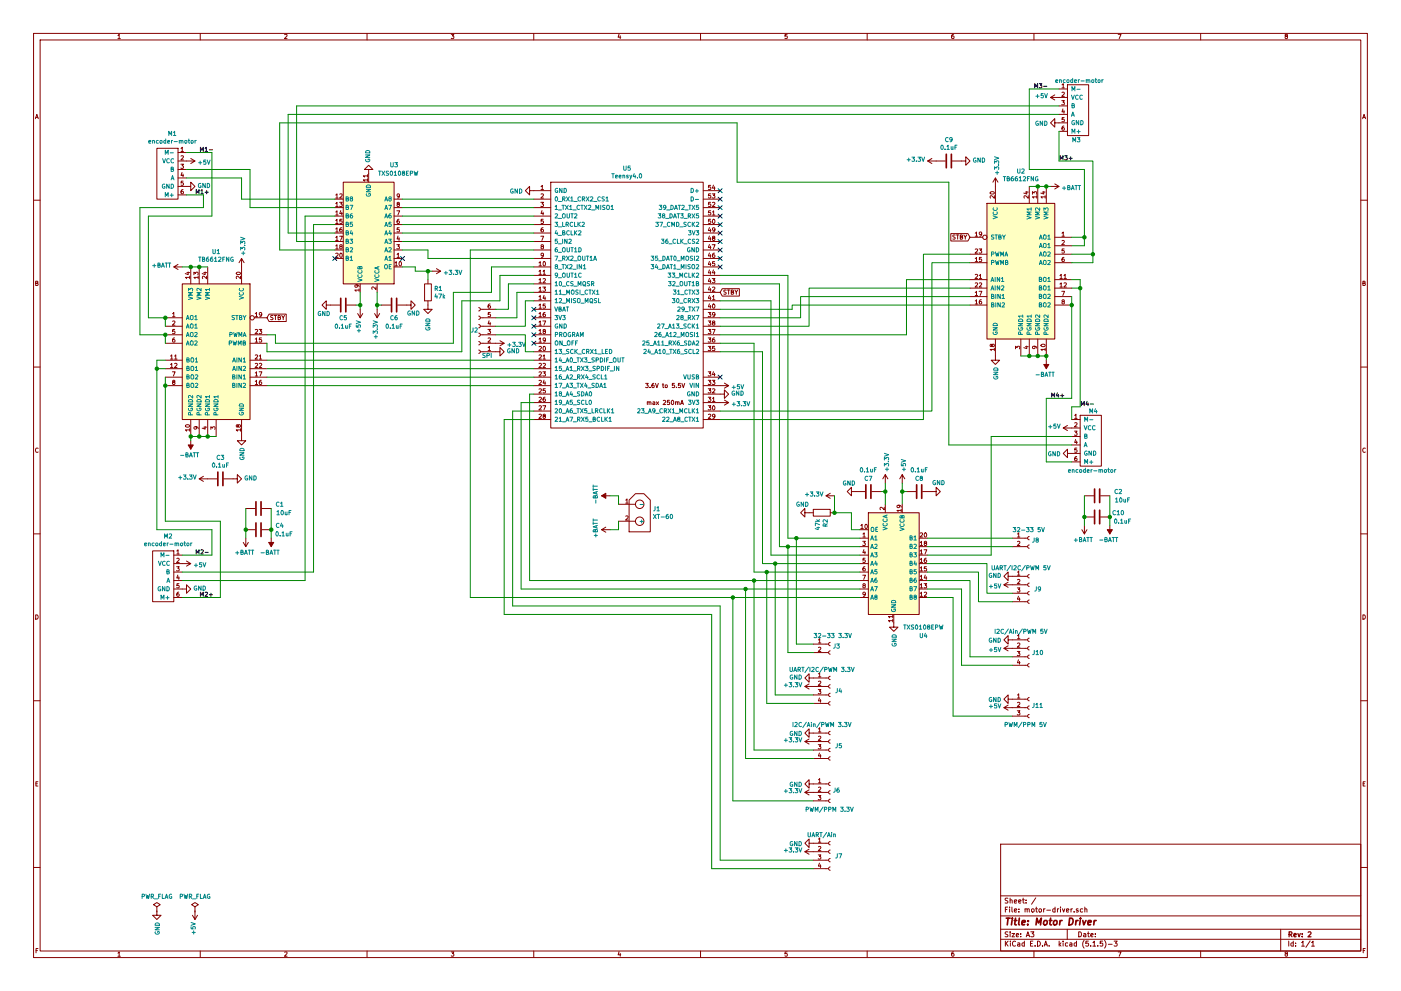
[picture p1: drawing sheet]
EESchema Schematic File Version 4
EELAYER 30 0
EELAYER END
$Descr A3 16535 11693
encoding utf-8
Sheet 1 1
Title "Motor Driver"
Date ""
Rev "2"
Comp ""
Comment1 ""
Comment2 ""
Comment3 ""
Comment4 ""
$EndDescr
Wire Wire Line
	11200 5250 12650 5250
Wire Wire Line
	8700 1450 8700 2150
Wire Wire Line
	9100 3550 8500 3550
Wire Wire Line
	11200 5250 11200 2150
$Comp
L power:+5V #PWR057
U 1 1
P 12500 1150
F 0 "#PWR057" H 12500 1000 50  0001 C CNN
F 1 "+5V" V 12515 1278 50  0000 L CNN
F 2 "" H 12500 1150 50  0001 C CNN
F 3 "" H 12500 1150 50  0001 C CNN
	1    12500 1150
	0    -1   -1   0   
$EndComp
$Comp
L power:+5V #PWR05
U 1 1
P 2200 1900
F 0 "#PWR05" H 2200 1750 50  0001 C CNN
F 1 "+5V" V 2215 2028 50  0000 L CNN
F 2 "" H 2200 1900 50  0001 C CNN
F 3 "" H 2200 1900 50  0001 C CNN
	1    2200 1900
	0    1    1    0   
$EndComp
Wire Wire Line
	12150 2000 12150 1050
Wire Wire Line
	12150 1050 12500 1050
Wire Wire Line
	12350 4700 12350 5450
Text Label 12400 4700 0    50   ~ 0
M4+
Wire Wire Line
	12350 5450 12650 5450
Wire Wire Line
	2500 2550 2500 1800
Wire Wire Line
	1750 2550 2500 2550
Wire Wire Line
	2500 1800 2200 1800
Wire Wire Line
	4750 2450 6300 2450
Wire Wire Line
	2950 2450 3950 2450
Wire Wire Line
	2850 2350 3950 2350
Wire Wire Line
	3600 2550 3950 2550
Wire Wire Line
	3700 2650 3950 2650
Wire Wire Line
	1850 6250 1850 4350
Wire Wire Line
	1750 3750 1750 2550
Wire Wire Line
	1650 2450 1650 3950
Wire Wire Line
	2400 2450 1650 2450
Wire Wire Line
	2400 2300 2400 2450
Wire Wire Line
	6300 2550 4750 2550
Wire Wire Line
	4750 2650 6300 2650
$Comp
L rover:encoder-motor M1
U 1 1
P 1950 1700
F 0 "M1" H 1867 1825 50  0000 C CNN
F 1 "encoder-motor" H 1867 1734 50  0000 C CNN
F 2 "Rover:Motor_Header_Pitch2.54mm" H 1950 1700 50  0001 C CNN
F 3 "" H 1950 1700 50  0001 C CNN
	1    1950 1700
	-1   0    0    -1  
$EndComp
$Comp
L rover:encoder-motor M4
U 1 1
P 12900 4850
F 0 "M4" H 12850 4850 50  0000 L CNN
F 1 "encoder-motor" H 12600 4150 50  0000 L CNN
F 2 "Rover:Motor_Header_Pitch2.54mm" H 12900 4850 50  0001 C CNN
F 3 "" H 12900 4850 50  0001 C CNN
	1    12900 4850
	1    0    0    -1  
$EndComp
$Comp
L rover:encoder-motor M3
U 1 1
P 12750 950
F 0 "M3" H 12650 250 50  0000 L CNN
F 1 "encoder-motor" H 12450 950 50  0000 L CNN
F 2 "Rover:Motor_Header_Pitch2.54mm" H 12750 950 50  0001 C CNN
F 3 "" H 12750 950 50  0001 C CNN
	1    12750 950 
	1    0    0    -1  
$EndComp
$Comp
L Connector:Conn_01x06_Female J2
U 1 1
P 5650 3950
F 0 "J2" H 5700 3900 50  0000 C CNN
F 1 "SPI" H 5550 4200 50  0000 C CNN
F 2 "Rover:SPI_3.3V" H 5650 3950 50  0001 C CNN
F 3 "~" H 5650 3950 50  0001 C CNN
	1    5650 3950
	-1   0    0    1   
$EndComp
$Comp
L Connector:Conn_01x04_Female J7
U 1 1
P 9800 10050
F 0 "J7" H 9900 10000 50  0000 C CNN
F 1 "UART/Ain" H 9700 10250 50  0000 C CNN
F 2 "Rover:UART_Ain_3.3V" H 9800 10050 50  0001 C CNN
F 3 "~" H 9800 10050 50  0001 C CNN
	1    9800 10050
	1    0    0    -1  
$EndComp
$Comp
L Connector:Conn_01x04_Female J10
U 1 1
P 12150 7650
F 0 "J10" H 12250 7600 50  0000 C CNN
F 1 "I2C/Ain/PWM 5V" H 12050 7850 50  0000 C CNN
F 2 "Rover:I2C_Ain_PWM_5V" H 12150 7650 50  0001 C CNN
F 3 "~" H 12150 7650 50  0001 C CNN
	1    12150 7650
	1    0    0    -1  
$EndComp
$Comp
L power:+3.3V #PWR09
U 1 1
P 2450 5650
F 0 "#PWR09" H 2450 5500 50  0001 C CNN
F 1 "+3.3V" V 2465 5778 50  0000 L CNN
F 2 "" H 2450 5650 50  0001 C CNN
F 3 "" H 2450 5650 50  0001 C CNN
	1    2450 5650
	0    -1   -1   0   
$EndComp
$Comp
L power:+3.3V #PWR011
U 1 1
P 2850 3150
F 0 "#PWR011" H 2850 3000 50  0001 C CNN
F 1 "+3.3V" V 2865 3278 50  0000 L CNN
F 2 "" H 2850 3150 50  0001 C CNN
F 3 "" H 2850 3150 50  0001 C CNN
	1    2850 3150
	1    0    0    -1  
$EndComp
$Comp
L power:+3.3V #PWR047
U 1 1
P 11750 2200
F 0 "#PWR047" H 11750 2050 50  0001 C CNN
F 1 "+3.3V" V 11765 2328 50  0000 L CNN
F 2 "" H 11750 2200 50  0001 C CNN
F 3 "" H 11750 2200 50  0001 C CNN
	1    11750 2200
	1    0    0    -1  
$EndComp
$Comp
L power:+5V #PWR050
U 1 1
P 11950 6900
F 0 "#PWR050" H 11950 6750 50  0001 C CNN
F 1 "+5V" V 11965 7028 50  0000 L CNN
F 2 "" H 11950 6900 50  0001 C CNN
F 3 "" H 11950 6900 50  0001 C CNN
	1    11950 6900
	0    -1   1    0   
$EndComp
$Comp
L power:GND #PWR049
U 1 1
P 11950 6800
F 0 "#PWR049" H 11950 6550 50  0001 C CNN
F 1 "GND" V 11955 6672 50  0000 R CNN
F 2 "" H 11950 6800 50  0001 C CNN
F 3 "" H 11950 6800 50  0001 C CNN
	1    11950 6800
	0    1    -1   0   
$EndComp
Wire Wire Line
	12900 1900 12900 3000
Wire Wire Line
	12500 1900 12900 1900
Wire Wire Line
	12800 2800 12800 2000
Wire Wire Line
	12750 3300 12750 3400
Wire Wire Line
	12650 4800 12650 4950
Wire Wire Line
	9350 3650 8500 3650
Wire Wire Line
	9350 3600 9350 3650
Wire Wire Line
	11450 3600 9350 3600
Wire Wire Line
	9450 3750 8500 3750
Wire Wire Line
	9450 3500 9450 3750
Wire Wire Line
	11450 3500 9450 3500
Wire Wire Line
	9550 3400 11450 3400
Wire Wire Line
	9550 3850 9550 3400
Wire Wire Line
	8500 3850 9550 3850
Wire Wire Line
	10700 3950 8500 3950
Wire Wire Line
	10700 3300 10700 3950
Wire Wire Line
	11450 3300 10700 3300
Wire Wire Line
	11000 4850 8500 4850
Wire Wire Line
	11000 3100 11000 4850
Wire Wire Line
	11450 3100 11000 3100
Wire Wire Line
	10900 4950 8500 4950
Wire Wire Line
	10900 3000 10900 4950
Wire Wire Line
	11450 3000 10900 3000
$Comp
L power:+3.3V #PWR038
U 1 1
P 9600 10050
F 0 "#PWR038" H 9600 9900 50  0001 C CNN
F 1 "+3.3V" V 9615 10178 50  0000 L CNN
F 2 "" H 9600 10050 50  0001 C CNN
F 3 "" H 9600 10050 50  0001 C CNN
	1    9600 10050
	0    -1   -1   0   
$EndComp
$Comp
L power:GND #PWR037
U 1 1
P 9600 9950
F 0 "#PWR037" H 9600 9700 50  0001 C CNN
F 1 "GND" V 9605 9822 50  0000 R CNN
F 2 "" H 9600 9950 50  0001 C CNN
F 3 "" H 9600 9950 50  0001 C CNN
	1    9600 9950
	0    1    1    0   
$EndComp
$Comp
L power:GND #PWR051
U 1 1
P 11950 7550
F 0 "#PWR051" H 11950 7300 50  0001 C CNN
F 1 "GND" V 11955 7422 50  0000 R CNN
F 2 "" H 11950 7550 50  0001 C CNN
F 3 "" H 11950 7550 50  0001 C CNN
	1    11950 7550
	0    1    1    0   
$EndComp
Wire Wire Line
	3150 4550 6300 4550
Wire Wire Line
	3150 4350 6300 4350
Text GLabel 11450 2800 0    50   Input ~ 0
STBY
Text GLabel 8500 3450 2    50   Input ~ 0
STBY
$Comp
L power:+3.3V #PWR022
U 1 1
P 5850 4050
F 0 "#PWR022" H 5850 3900 50  0001 C CNN
F 1 "+3.3V" V 5865 4178 50  0000 L CNN
F 2 "" H 5850 4050 50  0001 C CNN
F 3 "" H 5850 4050 50  0001 C CNN
	1    5850 4050
	0    1    1    0   
$EndComp
$Comp
L power:GND #PWR023
U 1 1
P 5850 4150
F 0 "#PWR023" H 5850 3900 50  0001 C CNN
F 1 "GND" V 5855 4022 50  0000 R CNN
F 2 "" H 5850 4150 50  0001 C CNN
F 3 "" H 5850 4150 50  0001 C CNN
	1    5850 4150
	0    -1   -1   0   
$EndComp
Wire Wire Line
	6200 3950 5850 3950
Wire Wire Line
	6200 4150 6200 3950
Wire Wire Line
	6300 4150 6200 4150
$Comp
L power:+3.3V #PWR029
U 1 1
P 8500 4750
F 0 "#PWR029" H 8500 4600 50  0001 C CNN
F 1 "+3.3V" V 8515 4878 50  0000 L CNN
F 2 "" H 8500 4750 50  0001 C CNN
F 3 "" H 8500 4750 50  0001 C CNN
	1    8500 4750
	0    1    1    0   
$EndComp
Wire Wire Line
	2850 2350 2850 2100
$Comp
L Teensy:Teensy4.0 U5
U 1 1
P 7400 3600
F 0 "U5" H 7400 5215 50  0000 C CNN
F 1 "Teensy4.0" H 7400 5124 50  0000 C CNN
F 2 "Teensy:Teensy40" H 7000 3800 50  0001 C CNN
F 3 "" H 7000 3800 50  0001 C CNN
	1    7400 3600
	1    0    0    -1  
$EndComp
$Comp
L power:GND #PWR010
U 1 1
P 2750 5650
F 0 "#PWR010" H 2750 5400 50  0001 C CNN
F 1 "GND" V 2755 5522 50  0000 R CNN
F 2 "" H 2750 5650 50  0001 C CNN
F 3 "" H 2750 5650 50  0001 C CNN
	1    2750 5650
	0    -1   -1   0   
$EndComp
Text Label 12750 4800 0    50   ~ 0
M4-
Text Label 12500 1900 0    50   ~ 0
M3+
Text Label 12200 1050 0    50   ~ 0
M3-
Text Label 2300 2300 0    50   ~ 0
M1+
Text Label 2350 1800 0    50   ~ 0
M1-
$Comp
L power:-BATT #PWR014
U 1 1
P 3200 6350
F 0 "#PWR014" H 3200 6200 50  0001 C CNN
F 1 "-BATT" H 3215 6523 50  0000 C CNN
F 2 "" H 3200 6350 50  0001 C CNN
F 3 "" H 3200 6350 50  0001 C CNN
	1    3200 6350
	-1   0    0    1   
$EndComp
$Comp
L power:+BATT #PWR013
U 1 1
P 2900 6350
F 0 "#PWR013" H 2900 6200 50  0001 C CNN
F 1 "+BATT" H 2915 6523 50  0000 C CNN
F 2 "" H 2900 6350 50  0001 C CNN
F 3 "" H 2900 6350 50  0001 C CNN
	1    2900 6350
	-1   0    0    1   
$EndComp
$Comp
L power:+5V #PWR027
U 1 1
P 8500 4550
F 0 "#PWR027" H 8500 4400 50  0001 C CNN
F 1 "+5V" V 8515 4678 50  0000 L CNN
F 2 "" H 8500 4550 50  0001 C CNN
F 3 "" H 8500 4550 50  0001 C CNN
	1    8500 4550
	0    1    1    0   
$EndComp
$Comp
L power:GND #PWR058
U 1 1
P 12500 1450
F 0 "#PWR058" H 12500 1200 50  0001 C CNN
F 1 "GND" V 12505 1322 50  0000 R CNN
F 2 "" H 12500 1450 50  0001 C CNN
F 3 "" H 12500 1450 50  0001 C CNN
	1    12500 1450
	0    1    1    0   
$EndComp
Wire Wire Line
	12500 1900 12500 1550
Wire Wire Line
	3400 1350 3400 2750
$Comp
L power:GND #PWR060
U 1 1
P 12650 5350
F 0 "#PWR060" H 12650 5100 50  0001 C CNN
F 1 "GND" V 12655 5222 50  0000 R CNN
F 2 "" H 12650 5350 50  0001 C CNN
F 3 "" H 12650 5350 50  0001 C CNN
	1    12650 5350
	0    1    1    0   
$EndComp
Wire Wire Line
	12900 3100 12650 3100
Wire Wire Line
	3700 2650 3700 6750
Wire Wire Line
	3600 2550 3600 6850
$Comp
L power:-BATT #PWR055
U 1 1
P 12350 4250
F 0 "#PWR055" H 12350 4100 50  0001 C CNN
F 1 "-BATT" H 12365 4423 50  0000 C CNN
F 2 "" H 12350 4250 50  0001 C CNN
F 3 "" H 12350 4250 50  0001 C CNN
	1    12350 4250
	-1   0    0    1   
$EndComp
$Comp
L power:GND #PWR024
U 1 1
P 6300 2250
F 0 "#PWR024" H 6300 2000 50  0001 C CNN
F 1 "GND" V 6305 2122 50  0000 R CNN
F 2 "" H 6300 2250 50  0001 C CNN
F 3 "" H 6300 2250 50  0001 C CNN
	1    6300 2250
	0    1    1    0   
$EndComp
Wire Wire Line
	2950 2000 2950 2450
Wire Wire Line
	2200 2000 2950 2000
Wire Wire Line
	2850 2100 2200 2100
Text GLabel 3150 3750 2    50   Input ~ 0
STBY
Wire Wire Line
	2200 2300 2400 2300
$Comp
L power:GND #PWR06
U 1 1
P 2200 2200
F 0 "#PWR06" H 2200 1950 50  0001 C CNN
F 1 "GND" V 2205 2072 50  0000 R CNN
F 2 "" H 2200 2200 50  0001 C CNN
F 3 "" H 2200 2200 50  0001 C CNN
	1    2200 2200
	0    -1   -1   0   
$EndComp
$Comp
L power:-BATT #PWR07
U 1 1
P 2250 5200
F 0 "#PWR07" H 2250 5050 50  0001 C CNN
F 1 "-BATT" H 2265 5373 50  0000 C CNN
F 2 "" H 2250 5200 50  0001 C CNN
F 3 "" H 2250 5200 50  0001 C CNN
	1    2250 5200
	-1   0    0    1   
$EndComp
$Comp
L power:+BATT #PWR02
U 1 1
P 2150 3150
F 0 "#PWR02" H 2150 3000 50  0001 C CNN
F 1 "+BATT" V 2165 3277 50  0000 L CNN
F 2 "" H 2150 3150 50  0001 C CNN
F 3 "" H 2150 3150 50  0001 C CNN
	1    2150 3150
	0    -1   -1   0   
$EndComp
$Comp
L power:GND #PWR012
U 1 1
P 2850 5150
F 0 "#PWR012" H 2850 4900 50  0001 C CNN
F 1 "GND" V 2855 5022 50  0000 R CNN
F 2 "" H 2850 5150 50  0001 C CNN
F 3 "" H 2850 5150 50  0001 C CNN
	1    2850 5150
	1    0    0    -1  
$EndComp
$Comp
L power:GND #PWR053
U 1 1
P 11950 8250
F 0 "#PWR053" H 11950 8000 50  0001 C CNN
F 1 "GND" V 11955 8122 50  0000 R CNN
F 2 "" H 11950 8250 50  0001 C CNN
F 3 "" H 11950 8250 50  0001 C CNN
	1    11950 8250
	0    1    1    0   
$EndComp
$Comp
L power:+5V #PWR054
U 1 1
P 11950 8350
F 0 "#PWR054" H 11950 8200 50  0001 C CNN
F 1 "+5V" V 11965 8478 50  0000 L CNN
F 2 "" H 11950 8350 50  0001 C CNN
F 3 "" H 11950 8350 50  0001 C CNN
	1    11950 8350
	0    -1   -1   0   
$EndComp
$Comp
L Connector:Conn_01x03_Female J11
U 1 1
P 12150 8350
F 0 "J11" H 12178 8376 50  0000 L CNN
F 1 "PWM/PPM 5V" H 11850 8150 50  0000 L CNN
F 2 "Rover:PPM_PWM_5V" H 12150 8350 50  0001 C CNN
F 3 "~" H 12150 8350 50  0001 C CNN
	1    12150 8350
	1    0    0    -1  
$EndComp
$Comp
L power:GND #PWR04
U 1 1
P 2150 6950
F 0 "#PWR04" H 2150 6700 50  0001 C CNN
F 1 "GND" V 2155 6822 50  0000 R CNN
F 2 "" H 2150 6950 50  0001 C CNN
F 3 "" H 2150 6950 50  0001 C CNN
	1    2150 6950
	0    -1   -1   0   
$EndComp
Wire Wire Line
	3600 6850 2150 6850
Wire Wire Line
	2150 6750 3700 6750
Text Label 2350 7050 0    50   ~ 0
M2+
Text Label 2300 6550 0    50   ~ 0
M2-
$Comp
L rover:encoder-motor M2
U 1 1
P 1900 6450
F 0 "M2" H 1817 6575 50  0000 C CNN
F 1 "encoder-motor" H 1817 6484 50  0000 C CNN
F 2 "Rover:Motor_Header_Pitch2.54mm" H 1900 6450 50  0001 C CNN
F 3 "" H 1900 6450 50  0001 C CNN
	1    1900 6450
	-1   0    0    -1  
$EndComp
Wire Wire Line
	2500 6250 1850 6250
Wire Wire Line
	2150 6550 2500 6550
Wire Wire Line
	2500 6550 2500 6250
Wire Wire Line
	2600 6150 1950 6150
Wire Wire Line
	2150 7050 2600 7050
Wire Wire Line
	2600 7050 2600 6150
$Comp
L power:+5V #PWR03
U 1 1
P 2150 6650
F 0 "#PWR03" H 2150 6500 50  0001 C CNN
F 1 "+5V" V 2165 6778 50  0000 L CNN
F 2 "" H 2150 6650 50  0001 C CNN
F 3 "" H 2150 6650 50  0001 C CNN
	1    2150 6650
	0    1    1    0   
$EndComp
Wire Wire Line
	2250 5200 2250 5150
Wire Wire Line
	1750 3750 1950 3750
Wire Wire Line
	1850 4350 1950 4350
Wire Wire Line
	1950 4250 1850 4250
Wire Wire Line
	1850 4250 1850 4350
Connection ~ 1850 4350
Wire Wire Line
	1650 3950 1950 3950
Wire Wire Line
	1950 3850 1950 3750
Wire Wire Line
	1950 4050 1950 3950
Wire Wire Line
	3150 4250 6300 4250
Wire Wire Line
	3500 2850 3500 1250
Wire Wire Line
	5850 3850 6200 3850
Wire Wire Line
	6200 3850 6200 3550
Wire Wire Line
	6200 3550 6300 3550
Wire Wire Line
	5850 3750 6100 3750
Wire Wire Line
	6100 3750 6100 3450
Wire Wire Line
	6100 3450 6300 3450
Wire Wire Line
	5850 3650 6000 3650
Wire Wire Line
	6000 3650 6000 3350
Wire Wire Line
	6000 3350 6300 3350
Wire Wire Line
	5900 3550 5900 3250
Wire Wire Line
	5900 3250 6300 3250
Wire Wire Line
	5800 3450 5800 3150
Wire Wire Line
	5800 3150 6300 3150
Wire Wire Line
	3500 1250 12500 1250
Wire Wire Line
	3400 1350 12500 1350
Wire Wire Line
	8700 2150 11200 2150
Wire Wire Line
	12150 2000 12800 2000
Wire Wire Line
	5450 3550 5450 4150
Wire Wire Line
	5450 3550 5900 3550
Wire Wire Line
	5350 3450 5350 4050
Wire Wire Line
	5350 3450 5800 3450
Wire Wire Line
	6300 2950 5550 2950
Wire Wire Line
	6300 2850 4750 2850
Wire Wire Line
	4750 2750 6300 2750
Wire Wire Line
	4750 2350 6300 2350
Wire Wire Line
	3500 2850 3950 2850
Wire Wire Line
	3400 2750 3950 2750
$Comp
L power:GND #PWR017
U 1 1
P 4350 2050
F 0 "#PWR017" H 4350 1800 50  0001 C CNN
F 1 "GND" V 4355 1922 50  0000 R CNN
F 2 "" H 4350 2050 50  0001 C CNN
F 3 "" H 4350 2050 50  0001 C CNN
	1    4350 2050
	-1   0    0    1   
$EndComp
$Comp
L power:+5V #PWR016
U 1 1
P 4250 3650
F 0 "#PWR016" H 4250 3500 50  0001 C CNN
F 1 "+5V" V 4265 3778 50  0000 L CNN
F 2 "" H 4250 3650 50  0001 C CNN
F 3 "" H 4250 3650 50  0001 C CNN
	1    4250 3650
	-1   0    0    1   
$EndComp
Wire Wire Line
	4200 3600 4250 3600
Wire Wire Line
	4250 3600 4250 3650
$Comp
L power:+3.3V #PWR018
U 1 1
P 4450 3650
F 0 "#PWR018" H 4450 3500 50  0001 C CNN
F 1 "+3.3V" V 4465 3778 50  0000 L CNN
F 2 "" H 4450 3650 50  0001 C CNN
F 3 "" H 4450 3650 50  0001 C CNN
	1    4450 3650
	-1   0    0    1   
$EndComp
$Comp
L power:+3.3V #PWR021
U 1 1
P 5100 3200
F 0 "#PWR021" H 5100 3050 50  0001 C CNN
F 1 "+3.3V" V 5115 3328 50  0000 L CNN
F 2 "" H 5100 3200 50  0001 C CNN
F 3 "" H 5100 3200 50  0001 C CNN
	1    5100 3200
	0    1    1    0   
$EndComp
Wire Wire Line
	12350 4250 12350 4200
$Comp
L power:GND #PWR048
U 1 1
P 11750 4200
F 0 "#PWR048" H 11750 3950 50  0001 C CNN
F 1 "GND" V 11755 4072 50  0000 R CNN
F 2 "" H 11750 4200 50  0001 C CNN
F 3 "" H 11750 4200 50  0001 C CNN
	1    11750 4200
	1    0    0    -1  
$EndComp
Wire Wire Line
	12350 4200 12250 4200
Connection ~ 12250 4200
Wire Wire Line
	12150 4200 12050 4200
Wire Wire Line
	12250 4200 12150 4200
Connection ~ 12150 4200
Connection ~ 12350 4200
$Comp
L Driver_Motor:TB6612FNG U2
U 1 1
P 12050 3200
F 0 "U2" H 12050 4381 50  0000 C CNN
F 1 "TB6612FNG" H 12050 4290 50  0000 C CNN
F 2 "Housings_SSOP:SSOP-24_5.3x8.2mm_Pitch0.65mm" H 12500 3800 50  0001 C CNN
F 3 "https://toshiba.semicon-storage.com/us/product/linear/motordriver/detail.TB6612FNG.html" H 12500 3800 50  0001 C CNN
	1    12050 3200
	1    0    0    -1  
$EndComp
$Comp
L power:+BATT #PWR056
U 1 1
P 12400 2200
F 0 "#PWR056" H 12400 2050 50  0001 C CNN
F 1 "+BATT" V 12415 2327 50  0000 L CNN
F 2 "" H 12400 2200 50  0001 C CNN
F 3 "" H 12400 2200 50  0001 C CNN
	1    12400 2200
	0    1    1    0   
$EndComp
Wire Wire Line
	12400 2200 12350 2200
Wire Wire Line
	12350 2200 12250 2200
Connection ~ 12350 2200
Wire Wire Line
	12250 2200 12150 2200
Connection ~ 12250 2200
Wire Wire Line
	12650 4700 12350 4700
Wire Wire Line
	12750 4800 12650 4800
Wire Wire Line
	12650 3600 12650 3500
Wire Wire Line
	12750 3300 12650 3300
Wire Wire Line
	12650 3400 12750 3400
Wire Wire Line
	12750 4800 12750 3400
Connection ~ 12750 3400
Wire Wire Line
	12650 3600 12650 4700
Connection ~ 12650 3600
Wire Wire Line
	12800 2800 12650 2800
Wire Wire Line
	12800 2800 12800 2900
Wire Wire Line
	12800 2900 12650 2900
Connection ~ 12800 2800
Wire Wire Line
	12650 3000 12900 3000
Connection ~ 12900 3000
Wire Wire Line
	12900 3000 12900 3100
Wire Wire Line
	3300 1450 8700 1450
$Comp
L Device:C C3
U 1 1
P 2600 5650
F 0 "C3" V 2348 5650 50  0000 C CNN
F 1 "0.1uF" V 2439 5650 50  0000 C CNN
F 2 "Capacitors_SMD:C_1206_HandSoldering" H 2638 5500 50  0001 C CNN
F 3 "~" H 2600 5650 50  0001 C CNN
	1    2600 5650
	0    1    1    0   
$EndComp
$Comp
L power:+3.3V #PWR045
U 1 1
P 11050 1900
F 0 "#PWR045" H 11050 1750 50  0001 C CNN
F 1 "+3.3V" V 11065 2028 50  0000 L CNN
F 2 "" H 11050 1900 50  0001 C CNN
F 3 "" H 11050 1900 50  0001 C CNN
	1    11050 1900
	0    -1   -1   0   
$EndComp
$Comp
L power:GND #PWR046
U 1 1
P 11350 1900
F 0 "#PWR046" H 11350 1650 50  0001 C CNN
F 1 "GND" V 11355 1772 50  0000 R CNN
F 2 "" H 11350 1900 50  0001 C CNN
F 3 "" H 11350 1900 50  0001 C CNN
	1    11350 1900
	0    -1   -1   0   
$EndComp
$Comp
L Device:C C9
U 1 1
P 11200 1900
F 0 "C9" V 10948 1900 50  0000 C CNN
F 1 "0.1uF" V 11039 1900 50  0000 C CNN
F 2 "Capacitors_SMD:C_1206_HandSoldering" H 11238 1750 50  0001 C CNN
F 3 "~" H 11200 1900 50  0001 C CNN
	1    11200 1900
	0    1    1    0   
$EndComp
$Comp
L Device:C C5
U 1 1
P 4050 3600
F 0 "C5" V 4200 3600 50  0000 C CNN
F 1 "0.1uF" V 4300 3600 50  0000 C CNN
F 2 "Capacitors_SMD:C_1206_HandSoldering" H 4088 3450 50  0001 C CNN
F 3 "~" H 4050 3600 50  0001 C CNN
	1    4050 3600
	0    1    1    0   
$EndComp
Wire Wire Line
	5450 4150 3150 4150
Wire Wire Line
	3150 4150 3150 4050
Wire Wire Line
	3250 4050 3250 3950
Wire Wire Line
	3250 3950 3150 3950
$Comp
L Device:C C6
U 1 1
P 4650 3600
F 0 "C6" V 4800 3600 50  0000 C CNN
F 1 "0.1uF" V 4900 3600 50  0000 C CNN
F 2 "Capacitors_SMD:C_1206_HandSoldering" H 4688 3450 50  0001 C CNN
F 3 "~" H 4650 3600 50  0001 C CNN
	1    4650 3600
	0    1    1    0   
$EndComp
$Comp
L power:GND #PWR015
U 1 1
P 3900 3600
F 0 "#PWR015" H 3900 3350 50  0001 C CNN
F 1 "GND" V 4000 3600 50  0000 R CNN
F 2 "" H 3900 3600 50  0001 C CNN
F 3 "" H 3900 3600 50  0001 C CNN
	1    3900 3600
	0    1    1    0   
$EndComp
$Comp
L Device:C C1
U 1 1
P 3050 6000
F 0 "C1" V 3000 6250 50  0000 C CNN
F 1 "10uF" V 3100 6300 50  0000 C CNN
F 2 "Capacitors_SMD:C_1206_HandSoldering" H 3088 5850 50  0001 C CNN
F 3 "~" H 3050 6000 50  0001 C CNN
	1    3050 6000
	0    1    1    0   
$EndComp
Connection ~ 3200 6250
Wire Wire Line
	3200 6250 3200 6350
Connection ~ 2900 6250
Wire Wire Line
	2900 6250 2900 6350
Wire Wire Line
	3200 6000 3200 6250
Wire Wire Line
	2900 6000 2900 6250
$Comp
L Device:C C4
U 1 1
P 3050 6250
F 0 "C4" V 3000 6500 50  0000 C CNN
F 1 "0.1uF" V 3100 6550 50  0000 C CNN
F 2 "Capacitors_SMD:C_1206_HandSoldering" H 3088 6100 50  0001 C CNN
F 3 "~" H 3050 6250 50  0001 C CNN
	1    3050 6250
	0    1    1    0   
$EndComp
$Comp
L power:-BATT #PWR062
U 1 1
P 13100 6200
F 0 "#PWR062" H 13100 6050 50  0001 C CNN
F 1 "-BATT" H 13115 6373 50  0000 C CNN
F 2 "" H 13100 6200 50  0001 C CNN
F 3 "" H 13100 6200 50  0001 C CNN
	1    13100 6200
	-1   0    0    1   
$EndComp
$Comp
L power:+BATT #PWR061
U 1 1
P 12800 6200
F 0 "#PWR061" H 12800 6050 50  0001 C CNN
F 1 "+BATT" H 12815 6373 50  0000 C CNN
F 2 "" H 12800 6200 50  0001 C CNN
F 3 "" H 12800 6200 50  0001 C CNN
	1    12800 6200
	-1   0    0    1   
$EndComp
$Comp
L Device:C C2
U 1 1
P 12950 5850
F 0 "C2" V 12900 6100 50  0000 C CNN
F 1 "10uF" V 13000 6150 50  0000 C CNN
F 2 "Capacitors_SMD:C_1206_HandSoldering" H 12988 5700 50  0001 C CNN
F 3 "~" H 12950 5850 50  0001 C CNN
	1    12950 5850
	0    1    1    0   
$EndComp
Connection ~ 13100 6100
Wire Wire Line
	13100 6100 13100 6200
Connection ~ 12800 6100
Wire Wire Line
	12800 6100 12800 6200
Wire Wire Line
	13100 5850 13100 6100
Wire Wire Line
	12800 5850 12800 6100
$Comp
L Device:C C10
U 1 1
P 12950 6100
F 0 "C10" V 12900 6350 50  0000 C CNN
F 1 "0.1uF" V 13000 6400 50  0000 C CNN
F 2 "Capacitors_SMD:C_1206_HandSoldering" H 12988 5950 50  0001 C CNN
F 3 "~" H 12950 6100 50  0001 C CNN
	1    12950 6100
	0    1    1    0   
$EndComp
$Comp
L power:-BATT #PWR025
U 1 1
P 7200 5850
F 0 "#PWR025" H 7200 5700 50  0001 C CNN
F 1 "-BATT" H 7215 6023 50  0000 C CNN
F 2 "" H 7200 5850 50  0001 C CNN
F 3 "" H 7200 5850 50  0001 C CNN
	1    7200 5850
	0    -1   -1   0   
$EndComp
$Comp
L power:+BATT #PWR026
U 1 1
P 7200 6250
F 0 "#PWR026" H 7200 6100 50  0001 C CNN
F 1 "+BATT" H 7215 6423 50  0000 C CNN
F 2 "" H 7200 6250 50  0001 C CNN
F 3 "" H 7200 6250 50  0001 C CNN
	1    7200 6250
	0    -1   -1   0   
$EndComp
$Comp
L power:+3.3V #PWR039
U 1 1
P 9850 5850
F 0 "#PWR039" H 9850 5700 50  0001 C CNN
F 1 "+3.3V" V 9865 5978 50  0000 L CNN
F 2 "" H 9850 5850 50  0001 C CNN
F 3 "" H 9850 5850 50  0001 C CNN
	1    9850 5850
	0    -1   -1   0   
$EndComp
$Comp
L power:GND #PWR044
U 1 1
P 11000 5800
F 0 "#PWR044" H 11000 5550 50  0001 C CNN
F 1 "GND" V 11100 5800 50  0000 R CNN
F 2 "" H 11000 5800 50  0001 C CNN
F 3 "" H 11000 5800 50  0001 C CNN
	1    11000 5800
	0    -1   -1   0   
$EndComp
Wire Wire Line
	9100 6550 10150 6550
Wire Wire Line
	9100 3550 9100 6550
Wire Wire Line
	9200 3350 9200 6450
Wire Wire Line
	9200 6450 9300 6450
Wire Wire Line
	8500 3350 9200 3350
Wire Wire Line
	9300 3250 9300 6350
Wire Wire Line
	9300 6350 9400 6350
Wire Wire Line
	8500 3250 9300 3250
Wire Wire Line
	11700 6550 11700 5150
Wire Wire Line
	11700 5150 12650 5150
Wire Wire Line
	10950 6550 11700 6550
Wire Wire Line
	11950 6450 10950 6450
Wire Wire Line
	10950 6350 11950 6350
$Comp
L power:GND #PWR040
U 1 1
P 10100 5800
F 0 "#PWR040" H 10100 5550 50  0001 C CNN
F 1 "GND" V 10000 5800 50  0000 R CNN
F 2 "" H 10100 5800 50  0001 C CNN
F 3 "" H 10100 5800 50  0001 C CNN
	1    10100 5800
	0    1    1    0   
$EndComp
$Comp
L Device:C C7
U 1 1
P 10250 5800
F 0 "C7" V 10400 5800 50  0000 C CNN
F 1 "0.1uF" V 10500 5800 50  0000 C CNN
F 2 "Capacitors_SMD:C_1206_HandSoldering" H 10288 5650 50  0001 C CNN
F 3 "~" H 10250 5800 50  0001 C CNN
	1    10250 5800
	0    -1   -1   0   
$EndComp
$Comp
L Device:C C8
U 1 1
P 10850 5800
F 0 "C8" V 11000 5800 50  0000 C CNN
F 1 "0.1uF" V 11100 5800 50  0000 C CNN
F 2 "Capacitors_SMD:C_1206_HandSoldering" H 10888 5650 50  0001 C CNN
F 3 "~" H 10850 5800 50  0001 C CNN
	1    10850 5800
	0    -1   -1   0   
$EndComp
$Comp
L power:+3.3V #PWR041
U 1 1
P 10450 5700
F 0 "#PWR041" H 10450 5550 50  0001 C CNN
F 1 "+3.3V" V 10465 5828 50  0000 L CNN
F 2 "" H 10450 5700 50  0001 C CNN
F 3 "" H 10450 5700 50  0001 C CNN
	1    10450 5700
	1    0    0    -1  
$EndComp
Wire Wire Line
	10700 5800 10650 5800
$Comp
L power:+5V #PWR043
U 1 1
P 10650 5700
F 0 "#PWR043" H 10650 5550 50  0001 C CNN
F 1 "+5V" V 10665 5828 50  0000 L CNN
F 2 "" H 10650 5700 50  0001 C CNN
F 3 "" H 10650 5700 50  0001 C CNN
	1    10650 5700
	1    0    0    -1  
$EndComp
Wire Wire Line
	9000 6650 9150 6650
Wire Wire Line
	9000 4150 9000 6650
Wire Wire Line
	8900 6750 9050 6750
Wire Wire Line
	8900 4050 8900 6750
Wire Wire Line
	5950 4950 6300 4950
Wire Wire Line
	6050 4850 6300 4850
Wire Wire Line
	6150 6950 8800 6950
Wire Wire Line
	10950 6850 11450 6850
Wire Wire Line
	11450 6850 11450 7750
Wire Wire Line
	11450 7750 11950 7750
Wire Wire Line
	10950 6950 11350 6950
Wire Wire Line
	11350 6950 11350 7850
Wire Wire Line
	11350 7850 11950 7850
$Comp
L Connector:Conn_01x04_Female J9
U 1 1
P 12150 6900
F 0 "J9" H 12250 6850 50  0000 C CNN
F 1 "UART/I2C/PWM 5V" H 12050 7100 50  0000 C CNN
F 2 "Rover:UART_I2C_PWM_5V" H 12150 6900 50  0001 C CNN
F 3 "~" H 12150 6900 50  0001 C CNN
	1    12150 6900
	1    0    0    -1  
$EndComp
Wire Wire Line
	10950 6750 11550 6750
Wire Wire Line
	11550 6750 11550 7100
Wire Wire Line
	11550 7100 11950 7100
Wire Wire Line
	11950 7000 11650 7000
Wire Wire Line
	11650 7000 11650 6650
Wire Wire Line
	11650 6650 10950 6650
$Comp
L Connector:Conn_01x04_Female J5
U 1 1
P 9800 8750
F 0 "J5" H 9900 8700 50  0000 C CNN
F 1 "I2C/Ain/PWM 3.3V" H 9700 8950 50  0000 C CNN
F 2 "Rover:I2C_Ain_PWM_3.3V" H 9800 8750 50  0001 C CNN
F 3 "~" H 9800 8750 50  0001 C CNN
	1    9800 8750
	1    0    0    -1  
$EndComp
$Comp
L power:+3.3V #PWR034
U 1 1
P 9600 8750
F 0 "#PWR034" H 9600 8600 50  0001 C CNN
F 1 "+3.3V" V 9615 8878 50  0000 L CNN
F 2 "" H 9600 8750 50  0001 C CNN
F 3 "" H 9600 8750 50  0001 C CNN
	1    9600 8750
	0    -1   -1   0   
$EndComp
$Comp
L power:GND #PWR033
U 1 1
P 9600 8650
F 0 "#PWR033" H 9600 8400 50  0001 C CNN
F 1 "GND" V 9605 8522 50  0000 R CNN
F 2 "" H 9600 8650 50  0001 C CNN
F 3 "" H 9600 8650 50  0001 C CNN
	1    9600 8650
	0    1    1    0   
$EndComp
$Comp
L power:+5V #PWR052
U 1 1
P 11950 7650
F 0 "#PWR052" H 11950 7500 50  0001 C CNN
F 1 "+5V" V 11965 7778 50  0000 L CNN
F 2 "" H 11950 7650 50  0001 C CNN
F 3 "" H 11950 7650 50  0001 C CNN
	1    11950 7650
	0    -1   1    0   
$EndComp
Wire Wire Line
	8900 6850 8900 8850
Wire Wire Line
	8900 8850 9600 8850
Connection ~ 8900 6850
Wire Wire Line
	8900 6850 10150 6850
Wire Wire Line
	8800 6950 8800 8950
Wire Wire Line
	8800 8950 9600 8950
Connection ~ 8800 6950
Wire Wire Line
	8800 6950 10150 6950
$Comp
L power:GND #PWR031
U 1 1
P 9600 8000
F 0 "#PWR031" H 9600 7750 50  0001 C CNN
F 1 "GND" V 9605 7872 50  0000 R CNN
F 2 "" H 9600 8000 50  0001 C CNN
F 3 "" H 9600 8000 50  0001 C CNN
	1    9600 8000
	0    1    -1   0   
$EndComp
$Comp
L Connector:Conn_01x04_Female J4
U 1 1
P 9800 8100
F 0 "J4" H 9900 8050 50  0000 C CNN
F 1 "UART/I2C/PWM 3.3V" H 9700 8300 50  0000 C CNN
F 2 "Rover:UART_I2C_PWM_3.3V" H 9800 8100 50  0001 C CNN
F 3 "~" H 9800 8100 50  0001 C CNN
	1    9800 8100
	1    0    0    -1  
$EndComp
Wire Wire Line
	9600 8300 9050 8300
Wire Wire Line
	9050 8300 9050 6750
Connection ~ 9050 6750
Wire Wire Line
	9050 6750 10150 6750
Wire Wire Line
	9600 8200 9150 8200
Wire Wire Line
	9150 8200 9150 6650
Connection ~ 9150 6650
Wire Wire Line
	9150 6650 10150 6650
$Comp
L Connector:Conn_01x02_Female J8
U 1 1
P 12150 6350
F 0 "J8" H 12178 6326 50  0000 L CNN
F 1 "32-33 5V" H 11950 6450 50  0000 L CNN
F 2 "Rover:32-33_5V" H 12150 6350 50  0001 C CNN
F 3 "~" H 12150 6350 50  0001 C CNN
	1    12150 6350
	1    0    0    -1  
$EndComp
$Comp
L Connector:Conn_01x02_Female J3
U 1 1
P 9800 7600
F 0 "J3" H 9828 7576 50  0000 L CNN
F 1 "32-33 3.3V" H 9600 7700 50  0000 L CNN
F 2 "Rover:32-33_3.3V" H 9800 7600 50  0001 C CNN
F 3 "~" H 9800 7600 50  0001 C CNN
	1    9800 7600
	1    0    0    -1  
$EndComp
Wire Wire Line
	9600 7700 9300 7700
Wire Wire Line
	9300 7700 9300 6450
Connection ~ 9300 6450
Wire Wire Line
	9300 6450 10150 6450
Wire Wire Line
	9400 6350 9400 7600
Wire Wire Line
	9400 7600 9600 7600
Connection ~ 9400 6350
Wire Wire Line
	9400 6350 10150 6350
Wire Wire Line
	6250 6850 8900 6850
Wire Wire Line
	6250 4650 6300 4650
Wire Wire Line
	6250 4650 6250 6850
Wire Wire Line
	6300 4750 6150 4750
Wire Wire Line
	6150 4750 6150 6950
Wire Wire Line
	3950 2950 3300 2950
Wire Wire Line
	3300 2950 3300 1450
Wire Wire Line
	5050 3050 5050 2950
Wire Wire Line
	5050 2950 4750 2950
Wire Wire Line
	5050 3050 6300 3050
Wire Wire Line
	10950 7050 11250 7050
Wire Wire Line
	11250 7050 11250 8450
Wire Wire Line
	11250 8450 11950 8450
$Comp
L power:GND #PWR035
U 1 1
P 9600 9250
F 0 "#PWR035" H 9600 9000 50  0001 C CNN
F 1 "GND" V 9605 9122 50  0000 R CNN
F 2 "" H 9600 9250 50  0001 C CNN
F 3 "" H 9600 9250 50  0001 C CNN
	1    9600 9250
	0    1    1    0   
$EndComp
$Comp
L Connector:Conn_01x03_Female J6
U 1 1
P 9800 9350
F 0 "J6" H 9828 9376 50  0000 L CNN
F 1 "PWM/PPM 3.3V" H 9500 9150 50  0000 L CNN
F 2 "Rover:PPM_PWM_3.3V" H 9800 9350 50  0001 C CNN
F 3 "~" H 9800 9350 50  0001 C CNN
	1    9800 9350
	1    0    0    -1  
$EndComp
Wire Wire Line
	8650 9450 9600 9450
Wire Wire Line
	8650 9450 8650 7050
Wire Wire Line
	5550 7050 8650 7050
Connection ~ 8650 7050
Wire Wire Line
	8650 7050 10150 7050
Wire Wire Line
	6050 4850 6050 7150
Wire Wire Line
	6050 7150 8500 7150
Wire Wire Line
	8500 7150 8500 10150
Wire Wire Line
	8500 10150 9600 10150
Wire Wire Line
	5950 4950 5950 7250
Wire Wire Line
	5950 7250 8400 7250
Wire Wire Line
	8400 7250 8400 10250
Wire Wire Line
	8400 10250 9600 10250
$Comp
L power:GND #PWR028
U 1 1
P 8500 4650
F 0 "#PWR028" H 8500 4400 50  0001 C CNN
F 1 "GND" V 8505 4522 50  0000 R CNN
F 2 "" H 8500 4650 50  0001 C CNN
F 3 "" H 8500 4650 50  0001 C CNN
	1    8500 4650
	0    -1   -1   0   
$EndComp
NoConn ~ 6300 4050
NoConn ~ 6300 3950
NoConn ~ 6300 3850
NoConn ~ 6300 3750
NoConn ~ 6300 3650
NoConn ~ 8500 4450
NoConn ~ 8500 3150
NoConn ~ 8500 3050
NoConn ~ 8500 2950
NoConn ~ 8500 2850
NoConn ~ 8500 2750
NoConn ~ 8500 2650
NoConn ~ 8500 2550
NoConn ~ 8500 2450
NoConn ~ 8500 2350
NoConn ~ 8500 2250
NoConn ~ 4750 3050
NoConn ~ 3950 3050
$Comp
L rover:XT-60 J1
U 1 1
P 7200 6050
F 0 "J1" H 7703 6096 50  0000 L CNN
F 1 "XT-60" H 7703 6005 50  0000 L CNN
F 2 "Rover:AMASS_XT60-M_1x02_P7.20mm_Vertical" H 7200 6050 50  0001 C CNN
F 3 "" H 7200 6050 50  0001 C CNN
	1    7200 6050
	1    0    0    -1  
$EndComp
Wire Wire Line
	7300 5950 7300 5850
Wire Wire Line
	7300 5850 7200 5850
Wire Wire Line
	7300 6150 7300 6250
Wire Wire Line
	7300 6250 7200 6250
$Comp
L power:PWR_FLAG #FLG01
U 1 1
P 1850 10750
F 0 "#FLG01" H 1850 10825 50  0001 C CNN
F 1 "PWR_FLAG" H 1850 10923 50  0000 C CNN
F 2 "" H 1850 10750 50  0001 C CNN
F 3 "~" H 1850 10750 50  0001 C CNN
	1    1850 10750
	1    0    0    -1  
$EndComp
$Comp
L power:GND #PWR01
U 1 1
P 1850 10750
F 0 "#PWR01" H 1850 10500 50  0001 C CNN
F 1 "GND" V 1855 10622 50  0000 R CNN
F 2 "" H 1850 10750 50  0001 C CNN
F 3 "" H 1850 10750 50  0001 C CNN
	1    1850 10750
	1    0    0    -1  
$EndComp
Wire Wire Line
	5550 2950 5550 7050
$Comp
L Device:R R1
U 1 1
P 5050 3450
F 0 "R1" H 5120 3496 50  0000 L CNN
F 1 "47k" H 5120 3405 50  0000 L CNN
F 2 "Resistors_SMD:R_0805_HandSoldering" V 4980 3450 50  0001 C CNN
F 3 "~" H 5050 3450 50  0001 C CNN
	1    5050 3450
	1    0    0    -1  
$EndComp
$Comp
L power:GND #PWR020
U 1 1
P 5050 3600
F 0 "#PWR020" H 5050 3350 50  0001 C CNN
F 1 "GND" V 5050 3450 50  0000 R CNN
F 2 "" H 5050 3600 50  0001 C CNN
F 3 "" H 5050 3600 50  0001 C CNN
	1    5050 3600
	1    0    0    -1  
$EndComp
$Comp
L power:GND #PWR019
U 1 1
P 4800 3600
F 0 "#PWR019" H 4800 3350 50  0001 C CNN
F 1 "GND" V 4700 3600 50  0000 R CNN
F 2 "" H 4800 3600 50  0001 C CNN
F 3 "" H 4800 3600 50  0001 C CNN
	1    4800 3600
	0    -1   -1   0   
$EndComp
Wire Wire Line
	5100 3200 5050 3200
Wire Wire Line
	5050 3300 5050 3200
Connection ~ 5050 3200
Wire Wire Line
	5050 3200 4900 3200
$Comp
L Device:R R2
U 1 1
P 9700 6050
F 0 "R2" H 9770 6096 50  0000 L CNN
F 1 "47k" H 9770 6005 50  0000 L CNN
F 2 "Resistors_SMD:R_0805_HandSoldering" V 9630 6050 50  0001 C CNN
F 3 "~" H 9700 6050 50  0001 C CNN
	1    9700 6050
	0    1    1    0   
$EndComp
$Comp
L power:GND #PWR030
U 1 1
P 9550 6050
F 0 "#PWR030" H 9550 5800 50  0001 C CNN
F 1 "GND" V 9450 6050 50  0000 R CNN
F 2 "" H 9550 6050 50  0001 C CNN
F 3 "" H 9550 6050 50  0001 C CNN
	1    9550 6050
	0    1    1    0   
$EndComp
Wire Wire Line
	9850 5850 9850 6050
Connection ~ 9850 6050
$Comp
L power:+5V #PWR059
U 1 1
P 12650 5050
F 0 "#PWR059" H 12650 4900 50  0001 C CNN
F 1 "+5V" V 12665 5178 50  0000 L CNN
F 2 "" H 12650 5050 50  0001 C CNN
F 3 "" H 12650 5050 50  0001 C CNN
	1    12650 5050
	0    -1   -1   0   
$EndComp
$Comp
L power:+5V #PWR08
U 1 1
P 2300 10750
F 0 "#PWR08" H 2300 10600 50  0001 C CNN
F 1 "+5V" V 2315 10878 50  0000 L CNN
F 2 "" H 2300 10750 50  0001 C CNN
F 3 "" H 2300 10750 50  0001 C CNN
	1    2300 10750
	-1   0    0    1   
$EndComp
$Comp
L power:PWR_FLAG #FLG02
U 1 1
P 2300 10750
F 0 "#FLG02" H 2300 10825 50  0001 C CNN
F 1 "PWR_FLAG" H 2300 10923 50  0000 C CNN
F 2 "" H 2300 10750 50  0001 C CNN
F 3 "~" H 2300 10750 50  0001 C CNN
	1    2300 10750
	1    0    0    -1  
$EndComp
Connection ~ 1950 3950
Connection ~ 1950 3750
Connection ~ 1950 4550
Wire Wire Line
	1950 4550 1950 6150
Wire Wire Line
	1950 4450 1950 4550
Connection ~ 2450 5150
Wire Wire Line
	2450 5150 2550 5150
Connection ~ 2350 5150
Connection ~ 2250 5150
Wire Wire Line
	2450 5150 2350 5150
Wire Wire Line
	2250 5150 2350 5150
Connection ~ 2250 3150
Connection ~ 2350 3150
Wire Wire Line
	2350 3150 2450 3150
Wire Wire Line
	2350 3150 2250 3150
Wire Wire Line
	2150 3150 2250 3150
Wire Wire Line
	5350 4050 3250 4050
Wire Wire Line
	3150 4450 6300 4450
$Comp
L Driver_Motor:TB6612FNG U1
U 1 1
P 2550 4150
F 0 "U1" H 2550 5331 50  0000 C CNN
F 1 "TB6612FNG" H 2550 5240 50  0000 C CNN
F 2 "Housings_SSOP:SSOP-24_5.3x8.2mm_Pitch0.65mm" H 3000 4750 50  0001 C CNN
F 3 "https://toshiba.semicon-storage.com/us/product/linear/motordriver/detail.TB6612FNG.html" H 3000 4750 50  0001 C CNN
	1    2550 4150
	-1   0    0    -1  
$EndComp
$Comp
L power:+3.3V #PWR036
U 1 1
P 9600 9350
F 0 "#PWR036" H 9600 9200 50  0001 C CNN
F 1 "+3.3V" V 9615 9478 50  0000 L CNN
F 2 "" H 9600 9350 50  0001 C CNN
F 3 "" H 9600 9350 50  0001 C CNN
	1    9600 9350
	0    -1   -1   0   
$EndComp
Wire Wire Line
	10650 5800 10650 5950
Connection ~ 10450 5800
Wire Wire Line
	10450 5700 10450 5800
Wire Wire Line
	10400 5800 10450 5800
Wire Wire Line
	10450 5800 10450 5950
Wire Wire Line
	10650 5700 10650 5800
Connection ~ 10650 5800
Wire Wire Line
	10150 6250 10050 6250
Wire Wire Line
	10050 6250 10050 6050
Wire Wire Line
	9850 6050 10050 6050
Wire Wire Line
	4450 3650 4450 3600
Wire Wire Line
	4450 3600 4500 3600
Wire Wire Line
	4450 3600 4450 3450
Connection ~ 4450 3600
Wire Wire Line
	4250 3450 4250 3600
Connection ~ 4250 3600
Wire Wire Line
	4900 3200 4900 3150
Wire Wire Line
	4900 3150 4750 3150
$Comp
L Logic_LevelTranslator:TXS0108EPW U3
U 1 1
P 4350 2750
F 0 "U3" H 4050 1950 50  0000 C CNN
F 1 "TXS0108EPW" H 4000 2050 50  0000 C CNN
F 2 "Housings_SSOP:TSSOP-20_4.4x6.5mm_Pitch0.65mm" H 4350 2000 50  0001 C CNN
F 3 "www.ti.com/lit/ds/symlink/txs0108e.pdf" H 4350 2650 50  0001 C CNN
	1    4350 2750
	-1   0    0    1   
$EndComp
$Comp
L power:GND #PWR042
U 1 1
P 10550 7350
F 0 "#PWR042" H 10550 7100 50  0001 C CNN
F 1 "GND" V 10555 7222 50  0000 R CNN
F 2 "" H 10550 7350 50  0001 C CNN
F 3 "" H 10550 7350 50  0001 C CNN
	1    10550 7350
	1    0    0    -1  
$EndComp
$Comp
L Logic_LevelTranslator:TXS0108EPW U4
U 1 1
P 10550 6650
F 0 "U4" H 10900 5800 50  0000 C CNN
F 1 "TXS0108EPW" H 10900 5900 50  0000 C CNN
F 2 "Housings_SSOP:TSSOP-20_4.4x6.5mm_Pitch0.65mm" H 10550 5900 50  0001 C CNN
F 3 "www.ti.com/lit/ds/symlink/txs0108e.pdf" H 10550 6550 50  0001 C CNN
	1    10550 6650
	1    0    0    -1  
$EndComp
$Comp
L power:+3.3V #PWR032
U 1 1
P 9600 8100
F 0 "#PWR032" H 9600 7950 50  0001 C CNN
F 1 "+3.3V" V 9615 8228 50  0000 L CNN
F 2 "" H 9600 8100 50  0001 C CNN
F 3 "" H 9600 8100 50  0001 C CNN
	1    9600 8100
	0    -1   -1   0   
$EndComp
Wire Wire Line
	9000 4150 8500 4150
Wire Wire Line
	8900 4050 8500 4050
$EndSCHEMATC
